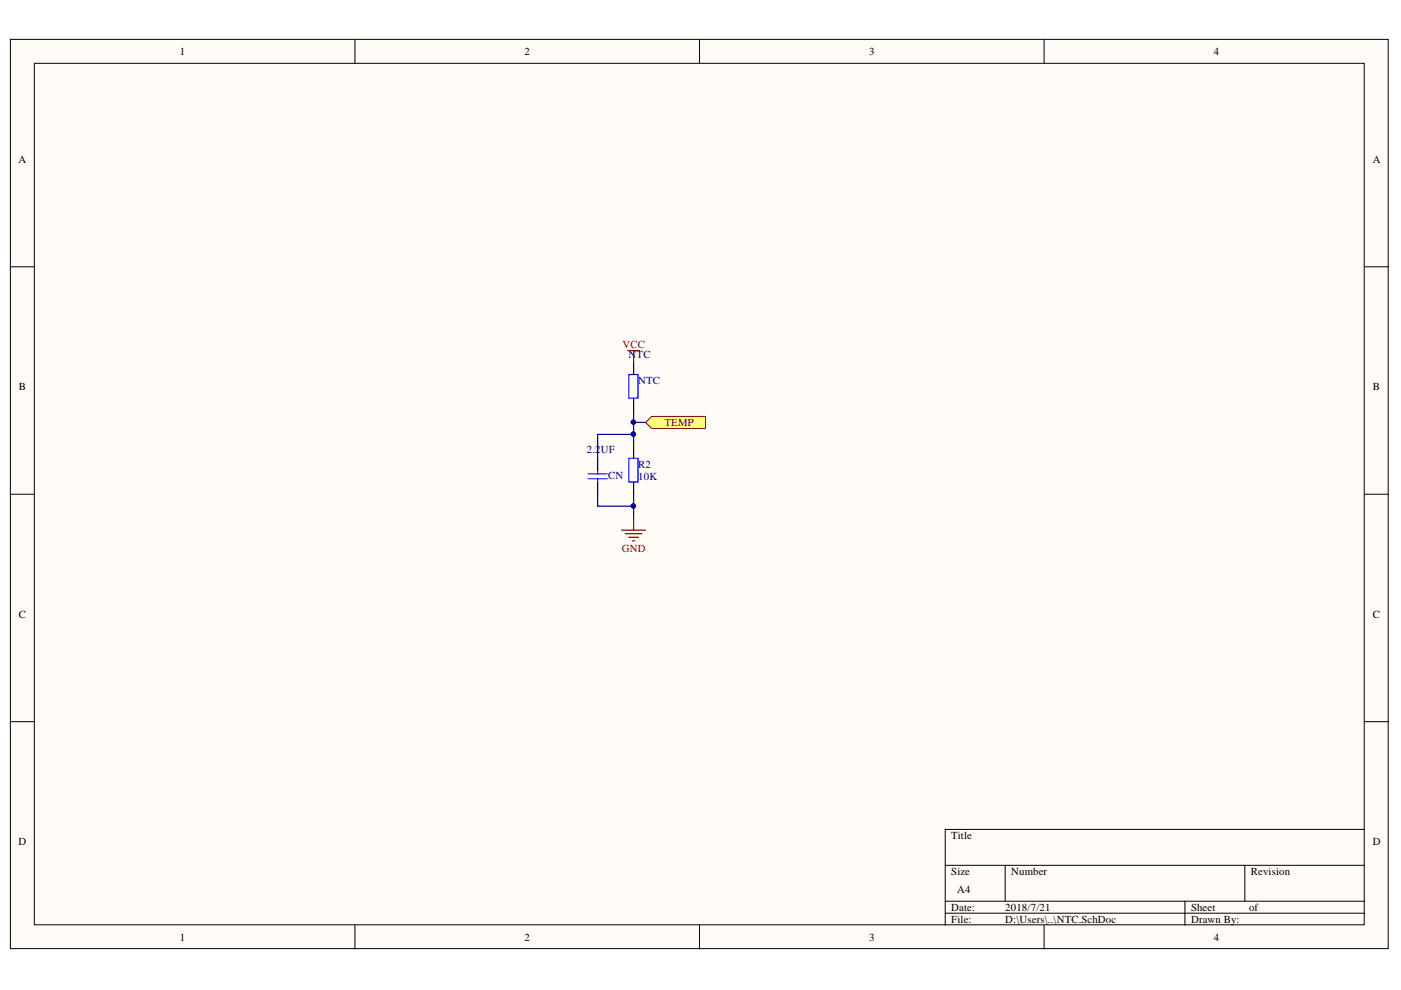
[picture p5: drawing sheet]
<svg xmlns="http://www.w3.org/2000/svg" width="297mm" height="210mm" viewBox="0 0 297 210" stroke-linecap="round" stroke-linejoin="round" font-family="sans-serif">
<g fill="#fffcf8" stroke="#000" stroke-width=".21">
<path d="M2.2 8.3h292.1v192.8h-292.1z"/>
<path d="M7.3 13.4h281.9v182.7h-281.9z"/>
</g>
<g fill="none" stroke="#000" stroke-width=".21">
<path d="M75.3 8.3v5.1M148.3 8.3v5.1M221.4 8.3v5.1M2.2 56.6h5.1M289.3 56.6h5.1M2.2 104.8h5.1M289.3 104.8h5.1M2.2 153h5.1M289.3 153h5.1M289.3 175.9h-88.9v20.3M75.3 196.2v5M148.3 196.2v5"/>
<path d="M200.4 183.5h88.9M200.4 191.1h88.9M200.4 193.6h88.9M213.1 183.5v7.6M221.4 196.2v5M251.2 191.1v5.1M263.9 183.5v7.6"/>
</g>
<path d="M134.3 76.9v2.5M134.3 84.5v2.5" fill="none" stroke="#000" stroke-width=".25"/>
<path d="M133.3 79.4h2v5h-2z" fill="none" stroke="#00f" stroke-width=".25"/>
<path d="M133.1 74.3h2.5M134.3 74.3v2.6" fill="none" stroke="#800000" stroke-width=".25"/>
<path d="M136.9 89.6l1.2-1.3h11.5v2.5h-11.5z" fill-rule="evenodd" fill="#ffff80" stroke="#800000" stroke-width=".21"/>
<path d="M126.7 97.2v2.5M134.3 94.6v2.6M126.7 102.3v2.5M134.3 102.3v2.5" fill="none" stroke="#000" stroke-width=".25"/>
<path d="M126.7 99.7v.8M133.3 97.2h2v5h-2zM124.7 100.5h4M124.7 101.5h4M126.7 101.5v.8" fill="none" stroke="#00f" stroke-width=".25"/>
<path d="M131.8 112.4h5.1M132.6 113.2h3.5M133.3 113.9h2.1M134.1 114.7h.5M134.3 109.9v2.5" fill="none" stroke="#800000" stroke-width=".25"/>
<path d="M134.3 92.1h-7.6v5.1M134.3 87v7.6M134.3 89.6h2.6M126.7 104.8v2.5h7.6M134.3 104.8v5.1" fill="none" stroke="#000080" stroke-width=".25"/>
<g fill="#000080" stroke="#000080" stroke-width=".21">
<circle cx="134.3" cy="107.3" r=".46"/>
<circle cx="134.3" cy="92" r=".46"/>
<circle cx="134.3" cy="89.5" r=".46"/>
</g>
<g font-size="2.3">
<text x="38.1" y="11.7">1</text>
<text x="111.2" y="11.7">2</text>
<text x="184.3" y="11.7">3</text>
<text x="257.3" y="11.7">4</text>
<text x="3.9" y="34.5">A</text>
<text x="291.1" y="34.5">A</text>
<text x="4" y="82.7">B</text>
<text x="291.1" y="82.7">B</text>
<text x="4" y="130.9">C</text>
<text x="291.1" y="130.9">C</text>
<text x="3.9" y="179.2">D</text>
<text x="201.7" y="177.9">Title</text>
<text x="291.1" y="179.2">D</text>
<text x="201.7" y="185.5">Size</text>
<text x="214.4" y="185.5">Number</text>
<text x="265.2" y="185.5">Revision</text>
<text x="203" y="189.3">A4</text>
<text x="201.7" y="193.1">Date:</text>
<text x="201.7" y="195.7">File:</text>
<text x="213.1" y="193.1">2018/7/21</text>
<text x="213.1" y="195.7">D:\Users\..\NTC.SchDoc</text>
<text x="252.5" y="193.1">Sheet</text>
<text x="252.5" y="195.7">Drawn By:</text>
<text x="264.8" y="193.1">of</text>
<text x="38.1" y="199.5">1</text>
<text x="111.2" y="199.5">2</text>
<text x="184.3" y="199.5">3</text>
<text x="257.3" y="199.5">4</text>
</g>
<g font-size="2.3" fill="#800000">
<text x="132" y="73.8">VCC</text>
<text x="140.9" y="90.3">TEMP</text>
<text x="131.8" y="117">GND</text>
</g>
<g font-size="2.3" fill="#000080">
<text x="133.3" y="75.9">N</text>
<text x="135" y="75.9">TC</text>
<text x="135.3" y="81.4">NTC</text>
<text x="124.4" y="96.1">2.2</text>
<text x="127.4" y="96.1">UF</text>
<text x="129" y="101.5">CN</text>
<text x="135.3" y="101.7">10K</text>
<text x="135.3" y="99.2">R2</text>
</g>
</svg>
